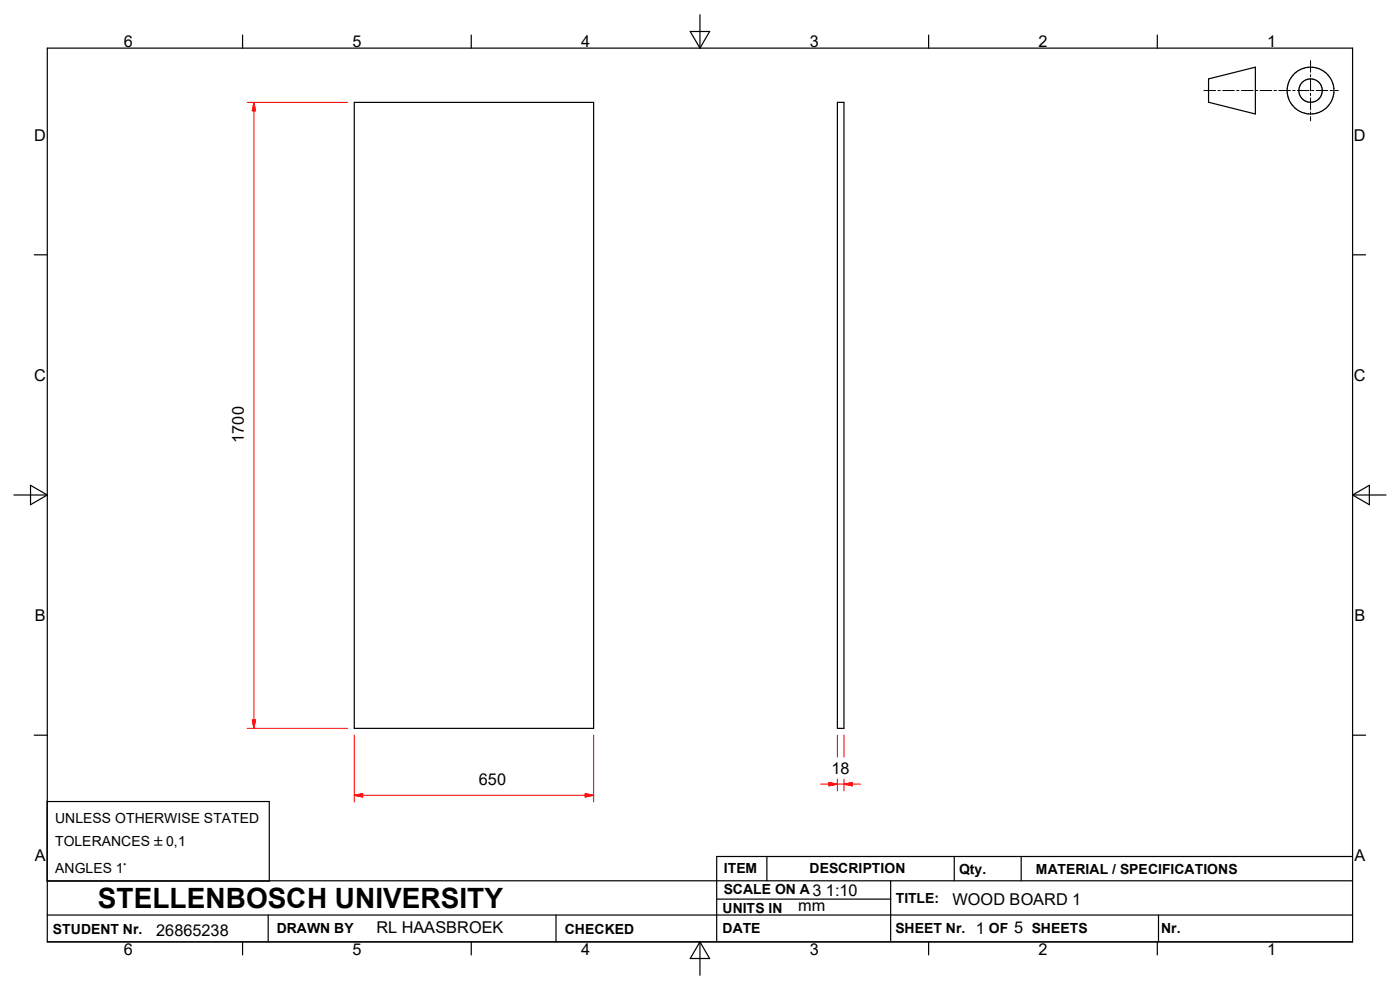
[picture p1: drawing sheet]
<svg xmlns="http://www.w3.org/2000/svg" width="297mm" height="210mm" viewBox="0 0 297 210" stroke-linecap="round" stroke-linejoin="round" font-family="sans-serif">
<g fill="none" stroke="#000" stroke-width=".25">
<path d="M10 10.2h277v189.6h-277zM51.5 7.4v2.8M100 7.4v2.8M146.4 6.7h4.2l-2.1 3.5zM148.5 3.1v7.1M197 7.4v2.8M245.5 7.4v2.8M256.4 16.7l9.9-2.4v9.9l-9.9-2.5zM75.2 21.7h50.7v132.8h-50.7zM177.7 21.7h1.3v132.8h-1.3zM7.3 54.1h2.7M287 54.1h2.7"/>
<path d="M2.9 105h7.1M6.5 102.9l3.5 2.1-3.5 2.1zM287 105h7M287 105l3.5-2.1v4.2zM7.3 156h2.7M287 156h2.7M10 170h47.1v16.9h-47.1zM10 186.8h277M10 194.1h277M51.5 199.8v2.8M56.9 194.1v5.7M100 199.8v2.8"/>
<path d="M118 194.1v5.7M148.5 199.8v7.1M148.5 199.8l2.1 3.5h-4.2zM152 190.7h37M162.7 181.7v5.1M189 186.8v13M197 199.8v2.8M202.4 181.7v5.1M216.6 181.7v5.1M245.5 199.8v2.8M245.8 194.1v5.7M287 181.7h-135v18.1"/>
<circle cx="278" cy="19.2" r="2.48"/>
<circle cx="278" cy="19.2" r="5"/>
</g>
<g fill="none" stroke="#000" stroke-width=".21">
<path d="M255.4 19.2h2.5M258.4 19.2h.5M259.4 19.2h2.5M262.4 19.2h.4M263.4 19.2h2.4M266.3 19.2h.5M267.3 19.2h2.5M270.3 19.2h.5M271.3 19.2h2.5M274.3 19.2h.5M275.2 19.2h2.5M278 12.9v2.4"/>
<path d="M278 15.8v.5M278 16.8v2.5M278 19.8v.5M278.2 19.2h.5M279.2 19.2h2.5M282.2 19.2h.5M283.2 19.2h.7M278 20.8v2.5M278 23.7v.6M278 24.7v.9"/>
</g>
<g fill="none" stroke="#f00" stroke-width=".21">
<path d="M52.5 21.7h21.2M53.9 21.7v132.8M53.9 21.7l.3 1.8h-.7zM52.5 154.5h21.2M53.5 152.7h.7l-.3 1.8zM75.2 155.9v14.2M125.9 155.9v14.2M177.7 155.9v4.7M179 155.9v4.7M75.2 168.7h50.7M75.2 168.7l1.7-.3v.7zM124.2 168.4l1.7 .3-1.7 .4z"/>
<path d="M174.1 166.4h8.5M175.9 166l1.8 .4-1.8 .3zM177.7 165.3v2.5M179 166.4l1.8-.4v.7zM179 165.3v2.5"/>
</g>
<g fill="#f00" stroke="#f00" stroke-width=".21">
<path d="M75.2 168.7l1.7-.3v.7z"/>
<path d="M124.2 168.4l1.7 .3-1.7 .4z"/>
<path d="M53.5 152.7h.7l-.3 1.8z"/>
<path d="M53.9 21.7l.3 1.8h-.7z"/>
<path d="M175.9 166l1.8 .4-1.8 .3z"/>
<path d="M179 166.4l1.8-.4v.7z"/>
</g>
<text font-size="5.9" x="20.8" y="192.7">STELLENBOSCH UNIVERSITY</text>
<g font-size="3.5">
<text x="26.2" y="9.9">6</text>
<text x="74.8" y="9.9">5</text>
<text x="123.3" y="9.9">4</text>
<text x="171.8" y="9.9">3</text>
<text x="220.3" y="9.9">2</text>
<text x="268.8" y="9.9">1</text>
<text x="7.3" y="29.8">D</text>
<text x="287.2" y="29.8">D</text>
<text x="7.3" y="80.8">C</text>
<text x="287.2" y="80.8">C</text>
<text x="51.7" y="93.9" transform="rotate(-90 51.7 93.9)">1700</text>
<text x="7.4" y="131.7">B</text>
<text x="287.3" y="131.7">B</text>
<text x="101.6" y="166.5">650</text>
<text x="176.4" y="164.2">18</text>
<text x="7.4" y="182.7">A</text>
<text x="287.3" y="182.7">A</text>
<text x="172.3" y="190.2">3 1:10</text>
<text x="79.8" y="198">RL HAASBROEK</text>
<text x="169.3" y="193.3">mm</text>
<text x="202.1" y="192.1">WOOD BOARD 1</text>
<text x="215.2" y="198">5</text>
<text x="26.2" y="202.6">6</text>
<text x="33.1" y="198.5">26865238</text>
<text x="74.8" y="202.6">5</text>
<text x="123.3" y="202.6">4</text>
<text x="171.8" y="202.6">3</text>
<text x="207.1" y="198.2">1</text>
<text x="220.3" y="202.6">2</text>
<text x="268.8" y="202.6">1</text>
</g>
<g font-size="3">
<text x="11.7" y="174.6">UNLESS OTHERWISE STATED</text>
<text x="11.7" y="179.5">TOLERANCES `0,1</text>
<text x="11.7" y="185.3">ANGLES 1~</text>
<text x="153.6" y="185.1">ITEM</text>
<text x="171.7" y="185.3">DESCRIPTION</text>
<text x="203.5" y="185.4">Qty.</text>
<text x="219.8" y="185.3">MATERIAL / SPECIFICATIONS</text>
<text x="153.5" y="189.7">SCALE ON A</text>
<text x="190" y="191.6">TITLE:</text>
<text x="58.7" y="198">DRAWN BY</text>
<text x="153.3" y="193.6">UNITS IN</text>
<text x="153.3" y="198">DATE</text>
<text x="189.9" y="198">SHEET Nr.</text>
<text x="209.8" y="198">OF</text>
<text x="218.9" y="198">SHEETS</text>
<text x="246.3" y="197.9">Nr.</text>
<text x="11.2" y="198.1">STUDENT Nr.</text>
<text x="119.8" y="198.1">CHECKED</text>
</g>
</svg>
